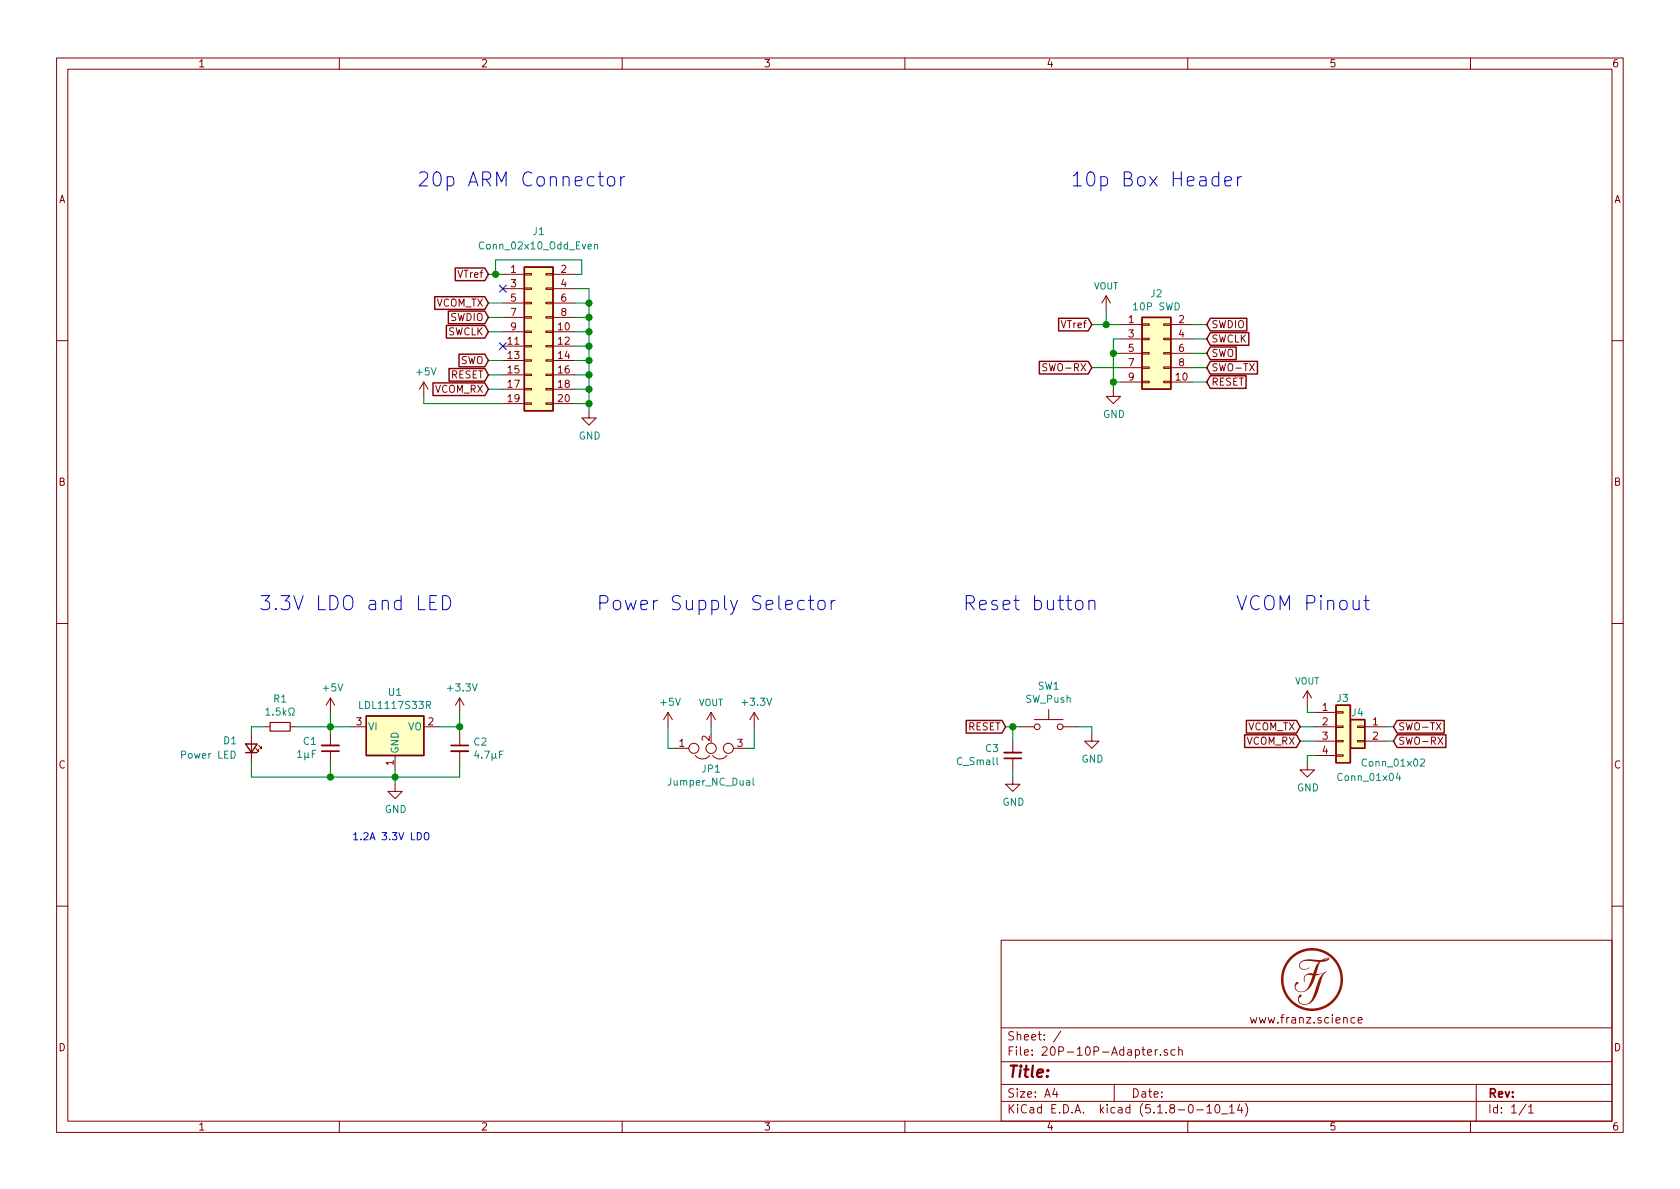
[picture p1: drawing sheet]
EESchema Schematic File Version 4
EELAYER 30 0
EELAYER END
$Descr A4 11693 8268
encoding utf-8
Sheet 1 1
Title ""
Date ""
Rev ""
Comp ""
Comment1 ""
Comment2 ""
Comment3 ""
Comment4 ""
$EndDescr
$Comp
L Connector_Generic:Conn_02x10_Odd_Even J1
U 1 1
P 3700 2300
F 0 "J1" H 3750 3000 50  0000 C CNN
F 1 "Conn_02x10_Odd_Even" H 3750 2900 50  0000 C CNN
F 2 "Connector_IDC:Jlink-Conn-20P-PCB" H 3700 2300 50  0001 C CNN
F 3 "~" H 3700 2300 50  0001 C CNN
	1    3700 2300
	1    0    0    -1  
$EndComp
$Comp
L Switch:SW_Push SW1
U 1 1
P 7300 5050
F 0 "SW1" H 7300 5335 50  0000 C CNN
F 1 "SW_Push" H 7300 5244 50  0000 C CNN
F 2 "Button_Switch_SMD:SW_DIP_SPSTx01_Push_TSA343G00-250J2" H 7300 5250 50  0001 C CNN
F 3 "~" H 7300 5250 50  0001 C CNN
	1    7300 5050
	1    0    0    -1  
$EndComp
Wire Wire Line
	4100 2800 4000 2800
Wire Wire Line
	2950 2750 2950 2800
Wire Wire Line
	4000 2000 4100 2000
Wire Wire Line
	4100 2000 4100 2100
Connection ~ 4100 2800
Wire Wire Line
	4000 2700 4100 2700
Connection ~ 4100 2700
Wire Wire Line
	4100 2700 4100 2800
Wire Wire Line
	4000 2600 4100 2600
Connection ~ 4100 2600
Wire Wire Line
	4100 2600 4100 2700
Wire Wire Line
	4000 2500 4100 2500
Connection ~ 4100 2500
Wire Wire Line
	4100 2500 4100 2600
Wire Wire Line
	4000 2400 4100 2400
Connection ~ 4100 2400
Wire Wire Line
	4100 2400 4100 2500
Wire Wire Line
	4000 2300 4100 2300
Connection ~ 4100 2300
Wire Wire Line
	4100 2300 4100 2400
Wire Wire Line
	4000 2200 4100 2200
Connection ~ 4100 2200
Wire Wire Line
	4100 2200 4100 2300
Wire Wire Line
	4000 2100 4100 2100
Connection ~ 4100 2100
Wire Wire Line
	4100 2100 4100 2200
Text GLabel 3400 2200 0    50   Input ~ 0
SWDIO
Text GLabel 3400 2300 0    50   Input ~ 0
SWCLK
Text GLabel 3400 2500 0    50   Input ~ 0
SWO
Text GLabel 3400 2600 0    50   Input ~ 0
RESET
Text GLabel 3400 1900 0    50   Input ~ 0
VTref
Wire Wire Line
	3400 1900 3450 1900
Wire Wire Line
	2950 2800 3500 2800
$Comp
L power:+5V #PWR0102
U 1 1
P 2950 2750
F 0 "#PWR0102" H 2950 2600 50  0001 C CNN
F 1 "+5V" H 2965 2923 50  0000 C CNN
F 2 "" H 2950 2750 50  0001 C CNN
F 3 "" H 2950 2750 50  0001 C CNN
	1    2950 2750
	1    0    0    -1  
$EndComp
Text GLabel 7600 2250 0    50   Input ~ 0
VTref
Wire Wire Line
	4000 1900 4050 1900
Wire Wire Line
	4050 1900 4050 1800
Wire Wire Line
	4050 1800 3450 1800
Wire Wire Line
	3450 1800 3450 1900
Connection ~ 3450 1900
Wire Wire Line
	3450 1900 3500 1900
$Comp
L power:GND #PWR0103
U 1 1
P 7750 2700
F 0 "#PWR0103" H 7750 2450 50  0001 C CNN
F 1 "GND" H 7755 2527 50  0000 C CNN
F 2 "" H 7750 2700 50  0001 C CNN
F 3 "" H 7750 2700 50  0001 C CNN
	1    7750 2700
	1    0    0    -1  
$EndComp
Wire Wire Line
	7800 2650 7750 2650
Wire Wire Line
	7750 2650 7750 2700
Wire Wire Line
	3400 2200 3500 2200
Wire Wire Line
	3500 2300 3400 2300
Wire Wire Line
	3500 2500 3400 2500
Wire Wire Line
	3400 2600 3500 2600
Text GLabel 8400 2250 2    50   Input ~ 0
SWDIO
Text GLabel 8400 2350 2    50   Input ~ 0
SWCLK
Text GLabel 8400 2450 2    50   Input ~ 0
SWO
Text GLabel 8400 2650 2    50   Input ~ 0
RESET
Wire Wire Line
	7800 2250 7700 2250
Wire Wire Line
	8300 2250 8400 2250
Wire Wire Line
	8300 2350 8400 2350
Wire Wire Line
	8400 2450 8300 2450
$Comp
L power:GND #PWR0104
U 1 1
P 7600 5100
F 0 "#PWR0104" H 7600 4850 50  0001 C CNN
F 1 "GND" H 7605 4927 50  0000 C CNN
F 2 "" H 7600 5100 50  0001 C CNN
F 3 "" H 7600 5100 50  0001 C CNN
	1    7600 5100
	1    0    0    -1  
$EndComp
Text GLabel 7000 5050 0    50   Input ~ 0
RESET
Wire Wire Line
	7000 5050 7050 5050
Wire Wire Line
	7500 5050 7600 5050
Wire Wire Line
	7600 5050 7600 5100
$Comp
L power:GND #PWR0105
U 1 1
P 9100 5300
F 0 "#PWR0105" H 9100 5050 50  0001 C CNN
F 1 "GND" H 9105 5127 50  0000 C CNN
F 2 "" H 9100 5300 50  0001 C CNN
F 3 "" H 9100 5300 50  0001 C CNN
	1    9100 5300
	1    0    0    -1  
$EndComp
Wire Wire Line
	9100 5300 9100 5250
Wire Wire Line
	9100 5250 9150 5250
$Comp
L Connector_Generic:Conn_01x04 J3
U 1 1
P 9350 5050
F 0 "J3" H 9300 5250 50  0000 L CNN
F 1 "Conn_01x04" H 9300 4700 50  0000 L CNN
F 2 "Connector_PinHeader_2.54mm:PinHeader_1x04_P2.54mm_Vertical" H 9350 5050 50  0001 C CNN
F 3 "~" H 9350 5050 50  0001 C CNN
	1    9350 5050
	1    0    0    -1  
$EndComp
Wire Wire Line
	9100 4900 9100 4950
Wire Wire Line
	9100 4950 9150 4950
Text GLabel 3400 2100 0    50   Input ~ 0
VCOM_TX
Wire Wire Line
	3400 2100 3500 2100
Text GLabel 3400 2700 0    50   Input ~ 0
VCOM_RX
Wire Wire Line
	3400 2700 3500 2700
Text GLabel 9050 5150 0    50   Input ~ 0
VCOM_RX
Text GLabel 9050 5050 0    50   Input ~ 0
VCOM_TX
Wire Wire Line
	9050 5150 9150 5150
Wire Wire Line
	9150 5050 9050 5050
NoConn ~ 3500 2000
NoConn ~ 3500 2400
$Comp
L Device:C_Small C3
U 1 1
P 7050 5250
F 0 "C3" H 6958 5204 50  0000 R CNN
F 1 "C_Small" H 6958 5295 50  0000 R CNN
F 2 "Capacitor_SMD:C_0603_1608Metric" H 7050 5250 50  0001 C CNN
F 3 "~" H 7050 5250 50  0001 C CNN
	1    7050 5250
	1    0    0    1   
$EndComp
Wire Wire Line
	7050 5150 7050 5050
Connection ~ 7050 5050
Wire Wire Line
	7050 5050 7100 5050
$Comp
L power:GND #PWR0107
U 1 1
P 7050 5400
F 0 "#PWR0107" H 7050 5150 50  0001 C CNN
F 1 "GND" H 7055 5227 50  0000 C CNN
F 2 "" H 7050 5400 50  0001 C CNN
F 3 "" H 7050 5400 50  0001 C CNN
	1    7050 5400
	1    0    0    -1  
$EndComp
Wire Wire Line
	7050 5400 7050 5350
$Comp
L Device:Jumper_NC_Dual JP1
U 1 1
P 4950 5200
F 0 "JP1" H 4950 5347 50  0000 C CNN
F 1 "Jumper_NC_Dual" H 4950 5438 50  0000 C CNN
F 2 "Connector_PinHeader_2.54mm:PinHeader_1x03_P2.54mm_Vertical" H 4950 5200 50  0001 C CNN
F 3 "~" H 4950 5200 50  0001 C CNN
	1    4950 5200
	1    0    0    1   
$EndComp
$Comp
L SparkFun-PowerSymbols:VOUT #SUPPLY0101
U 1 1
P 7700 2150
F 0 "#SUPPLY0101" H 7750 2150 45  0001 L BNN
F 1 "VOUT" H 7700 2320 45  0000 C CNN
F 2 "e" H 7700 2331 60  0001 C CNN
F 3 "" H 7700 2150 60  0001 C CNN
	1    7700 2150
	1    0    0    -1  
$EndComp
Wire Wire Line
	7700 2150 7700 2250
Connection ~ 7700 2250
Wire Wire Line
	7700 2250 7600 2250
$Comp
L SparkFun-PowerSymbols:VOUT #SUPPLY0102
U 1 1
P 4950 5050
F 0 "#SUPPLY0102" H 5000 5050 45  0001 L BNN
F 1 "VOUT" H 4950 5220 45  0000 C CNN
F 2 "e" H 4950 5231 60  0001 C CNN
F 3 "" H 4950 5050 60  0001 C CNN
	1    4950 5050
	1    0    0    -1  
$EndComp
Wire Wire Line
	4950 5050 4950 5100
$Comp
L power:+5V #PWR0108
U 1 1
P 4650 5050
F 0 "#PWR0108" H 4650 4900 50  0001 C CNN
F 1 "+5V" H 4665 5223 50  0000 C CNN
F 2 "" H 4650 5050 50  0001 C CNN
F 3 "" H 4650 5050 50  0001 C CNN
	1    4650 5050
	1    0    0    -1  
$EndComp
Wire Wire Line
	4650 5050 4650 5200
Wire Wire Line
	4650 5200 4700 5200
$Comp
L power:+3.3V #PWR0109
U 1 1
P 5250 5050
F 0 "#PWR0109" H 5250 4900 50  0001 C CNN
F 1 "+3.3V" H 5265 5223 50  0000 C CNN
F 2 "" H 5250 5050 50  0001 C CNN
F 3 "" H 5250 5050 50  0001 C CNN
	1    5250 5050
	1    0    0    -1  
$EndComp
Wire Wire Line
	5250 5050 5250 5200
Wire Wire Line
	5250 5200 5200 5200
$Comp
L Regulator_Linear:AMS1117-3.3 U1
U 1 1
P 2750 5050
F 0 "U1" H 2750 5292 50  0000 C CNN
F 1 "LDL1117S33R" H 2750 5201 50  0000 C CNN
F 2 "Package_TO_SOT_SMD:SOT-223-3_TabPin2" H 2750 5250 50  0001 C CNN
F 3 "http://www.advanced-monolithic.com/pdf/ds1117.pdf" H 2850 4800 50  0001 C CNN
	1    2750 5050
	1    0    0    -1  
$EndComp
$Comp
L power:+3.3V #PWR0110
U 1 1
P 3200 4950
F 0 "#PWR0110" H 3200 4800 50  0001 C CNN
F 1 "+3.3V" H 3215 5123 50  0000 C CNN
F 2 "" H 3200 4950 50  0001 C CNN
F 3 "" H 3200 4950 50  0001 C CNN
	1    3200 4950
	1    0    0    -1  
$EndComp
Wire Wire Line
	3200 4950 3200 5050
Wire Wire Line
	3200 5050 3050 5050
$Comp
L power:+5V #PWR0111
U 1 1
P 2300 4950
F 0 "#PWR0111" H 2300 4800 50  0001 C CNN
F 1 "+5V" H 2315 5123 50  0000 C CNN
F 2 "" H 2300 4950 50  0001 C CNN
F 3 "" H 2300 4950 50  0001 C CNN
	1    2300 4950
	1    0    0    -1  
$EndComp
Wire Wire Line
	2300 4950 2300 5050
Wire Wire Line
	2300 5050 2450 5050
$Comp
L power:GND #PWR0112
U 1 1
P 2750 5450
F 0 "#PWR0112" H 2750 5200 50  0001 C CNN
F 1 "GND" H 2755 5277 50  0000 C CNN
F 2 "" H 2750 5450 50  0001 C CNN
F 3 "" H 2750 5450 50  0001 C CNN
	1    2750 5450
	1    0    0    -1  
$EndComp
Wire Wire Line
	2750 5350 2750 5400
$Comp
L Device:C_Small C2
U 1 1
P 3200 5200
F 0 "C2" H 3292 5246 50  0000 L CNN
F 1 "4.7µF" H 3292 5155 50  0000 L CNN
F 2 "Capacitor_SMD:C_0603_1608Metric" H 3200 5200 50  0001 C CNN
F 3 "~" H 3200 5200 50  0001 C CNN
	1    3200 5200
	1    0    0    -1  
$EndComp
$Comp
L Device:C_Small C1
U 1 1
P 2300 5200
F 0 "C1" H 2209 5154 50  0000 R CNN
F 1 "1µF" H 2209 5245 50  0000 R CNN
F 2 "Capacitor_SMD:C_0603_1608Metric" H 2300 5200 50  0001 C CNN
F 3 "~" H 2300 5200 50  0001 C CNN
	1    2300 5200
	1    0    0    1   
$EndComp
Wire Wire Line
	2300 5300 2300 5400
Wire Wire Line
	2300 5400 2750 5400
Connection ~ 2750 5400
Wire Wire Line
	2750 5400 2750 5450
Wire Wire Line
	2750 5400 3200 5400
Wire Wire Line
	3200 5400 3200 5300
Wire Wire Line
	3200 5050 3200 5100
Connection ~ 3200 5050
Wire Wire Line
	2300 5050 2300 5100
Connection ~ 2300 5050
Text Notes 2450 5850 0    50   ~ 0
1.2A 3.3V LDO
Text Notes 2900 1300 0    98   ~ 0
20p ARM Connector
Text Notes 7450 1300 0    98   ~ 0
10p Box Header
Text Notes 1800 4250 0    98   ~ 0
3.3V LDO and LED
Text Notes 4150 4250 0    98   ~ 0
Power Supply Selector
Text Notes 6700 4250 0    98   ~ 0
Reset button
Text Notes 8600 4250 0    98   ~ 0
VCOM Pinout
$Comp
L SparkFun-PowerSymbols:VOUT #SUPPLY0103
U 1 1
P 9100 4900
F 0 "#SUPPLY0103" H 9150 4900 45  0001 L BNN
F 1 "VOUT" H 9100 5070 45  0000 C CNN
F 2 "e" H 9100 5081 60  0001 C CNN
F 3 "" H 9100 4900 60  0001 C CNN
	1    9100 4900
	1    0    0    -1  
$EndComp
Wire Wire Line
	4100 2850 4100 2800
$Comp
L power:GND #PWR0101
U 1 1
P 4100 2850
F 0 "#PWR0101" H 4100 2600 50  0001 C CNN
F 1 "GND" H 4105 2677 50  0000 C CNN
F 2 "" H 4100 2850 50  0001 C CNN
F 3 "" H 4100 2850 50  0001 C CNN
	1    4100 2850
	1    0    0    -1  
$EndComp
$Comp
L Device:LED_Small D1
U 1 1
P 1750 5200
F 0 "D1" V 1800 5000 50  0000 L CNN
F 1 "Power LED" V 1700 4700 50  0000 L CNN
F 2 "LED_SMD:LED_0603_1608Metric" V 1750 5200 50  0001 C CNN
F 3 "~" V 1750 5200 50  0001 C CNN
	1    1750 5200
	0    1    -1   0   
$EndComp
$Comp
L Device:R_Small R1
U 1 1
P 1950 5050
F 0 "R1" V 1754 5050 50  0000 C CNN
F 1 "1.5kΩ" V 1845 5050 50  0000 C CNN
F 2 "Resistor_SMD:R_0603_1608Metric" H 1950 5050 50  0001 C CNN
F 3 "~" H 1950 5050 50  0001 C CNN
	1    1950 5050
	0    1    1    0   
$EndComp
Wire Wire Line
	1850 5050 1750 5050
Wire Wire Line
	1750 5050 1750 5100
Wire Wire Line
	1750 5300 1750 5400
Wire Wire Line
	1750 5400 2300 5400
Connection ~ 2300 5400
Wire Wire Line
	2050 5050 2300 5050
$Comp
L Connector_Generic:Conn_02x05_Odd_Even J2
U 1 1
P 8000 2450
F 0 "J2" H 8050 2867 50  0000 C CNN
F 1 "10P SWD" H 8050 2776 50  0000 C CNN
F 2 "Connector_IDC:IDC-Header_2x05_P1.27mm_Latch_Vertical" H 8000 2450 50  0001 C CNN
F 3 "~" H 8000 2450 50  0001 C CNN
	1    8000 2450
	1    0    0    -1  
$EndComp
$Comp
L Connector_Generic:Conn_01x02 J4
U 1 1
P 9450 5050
F 0 "J4" H 9450 5150 50  0000 C CNN
F 1 "Conn_01x02" H 9200 4800 50  0000 C CNN
F 2 "Connector_PinHeader_2.54mm:PinHeader_1x02_P2.54mm_Vertical" H 9450 5050 50  0001 C CNN
F 3 "~" H 9450 5050 50  0001 C CNN
	1    9450 5050
	-1   0    0    -1  
$EndComp
Text GLabel 9700 5050 2    50   Input ~ 0
SWO-TX
Text GLabel 9700 5150 2    50   Input ~ 0
SWO-RX
Wire Wire Line
	9700 5150 9650 5150
Wire Wire Line
	9650 5050 9700 5050
Text GLabel 8400 2550 2    50   Input ~ 0
SWO-TX
Text GLabel 7600 2550 0    50   Input ~ 0
SWO-RX
Wire Wire Line
	8300 2650 8400 2650
Wire Wire Line
	7750 2650 7750 2450
Wire Wire Line
	7750 2450 7800 2450
Connection ~ 7750 2650
Wire Wire Line
	7800 2350 7750 2350
Wire Wire Line
	7750 2350 7750 2450
Connection ~ 7750 2450
Wire Wire Line
	8300 2550 8400 2550
Wire Wire Line
	7600 2550 7800 2550
$EndSCHEMATC
